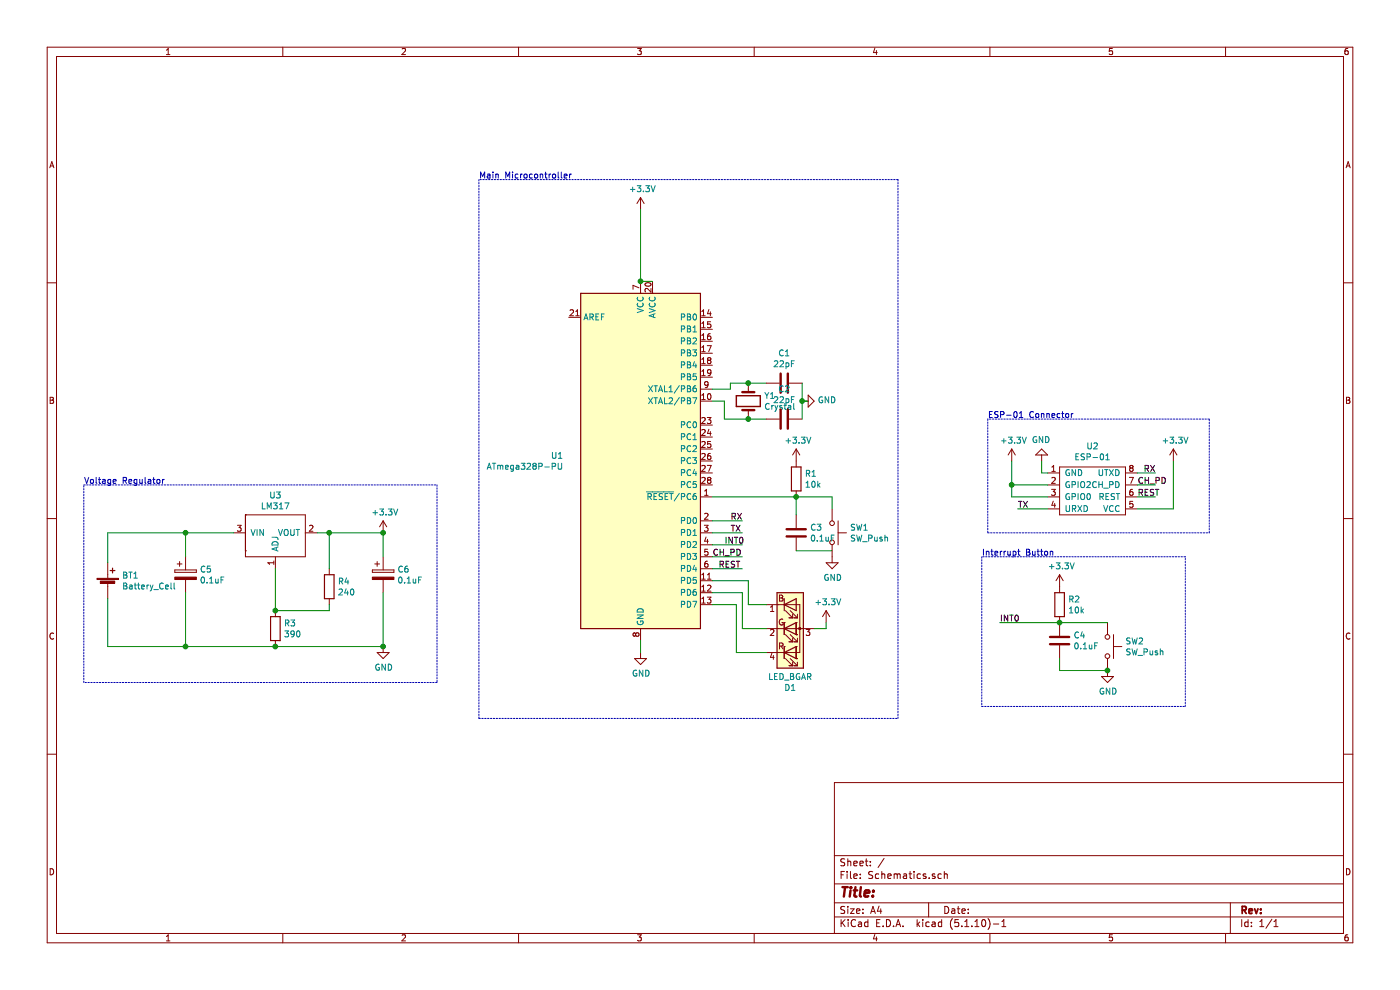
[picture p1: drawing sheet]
EESchema Schematic File Version 4
EELAYER 30 0
EELAYER END
$Descr A4 11693 8268
encoding utf-8
Sheet 1 1
Title ""
Date ""
Rev ""
Comp ""
Comment1 ""
Comment2 ""
Comment3 ""
Comment4 ""
$EndDescr
$Comp
L power:+3.3V #PWR01
U 1 1
P 5350 1750
F 0 "#PWR01" H 5350 1600 50  0001 C CNN
F 1 "+3.3V" H 5365 1923 50  0000 C CNN
F 2 "" H 5350 1750 50  0001 C CNN
F 3 "" H 5350 1750 50  0001 C CNN
	1    5350 1750
	1    0    0    -1  
$EndComp
Wire Wire Line
	5350 1750 5350 2350
Wire Wire Line
	5350 2350 5450 2350
$Comp
L power:GND #PWR02
U 1 1
P 5350 5450
F 0 "#PWR02" H 5350 5200 50  0001 C CNN
F 1 "GND" H 5355 5277 50  0000 C CNN
F 2 "" H 5350 5450 50  0001 C CNN
F 3 "" H 5350 5450 50  0001 C CNN
	1    5350 5450
	1    0    0    -1  
$EndComp
Wire Wire Line
	5350 5350 5350 5450
$Comp
L Device:Crystal Y1
U 1 1
P 6250 3350
F 0 "Y1" V 6204 3481 50  0000 L CNN
F 1 "Crystal" V 6295 3481 50  0000 L CNN
F 2 "Crystal:Crystal_HC18-U_Vertical" H 6250 3350 50  0001 C CNN
F 3 "~" H 6250 3350 50  0001 C CNN
	1    6250 3350
	0    1    1    0   
$EndComp
Wire Wire Line
	5950 3350 6050 3350
Wire Wire Line
	6050 3350 6050 3500
Wire Wire Line
	6050 3500 6250 3500
Wire Wire Line
	6250 3200 6100 3200
Wire Wire Line
	6100 3200 6100 3250
Wire Wire Line
	6100 3250 5950 3250
$Comp
L Device:C C2
U 1 1
P 6550 3500
F 0 "C2" V 6298 3500 50  0000 C CNN
F 1 "22pF" V 6389 3500 50  0000 C CNN
F 2 "Capacitor_THT:C_Disc_D4.3mm_W1.9mm_P5.00mm" H 6588 3350 50  0001 C CNN
F 3 "~" H 6550 3500 50  0001 C CNN
	1    6550 3500
	0    1    1    0   
$EndComp
$Comp
L Device:C C1
U 1 1
P 6550 3200
F 0 "C1" V 6298 3200 50  0000 C CNN
F 1 "22pF" V 6389 3200 50  0000 C CNN
F 2 "Capacitor_THT:C_Disc_D4.3mm_W1.9mm_P5.00mm" H 6588 3050 50  0001 C CNN
F 3 "~" H 6550 3200 50  0001 C CNN
	1    6550 3200
	0    1    1    0   
$EndComp
Wire Wire Line
	6400 3200 6250 3200
Connection ~ 6250 3200
Wire Wire Line
	6250 3500 6400 3500
Connection ~ 6250 3500
$Comp
L power:GND #PWR04
U 1 1
P 6700 3350
F 0 "#PWR04" H 6700 3100 50  0001 C CNN
F 1 "GND" V 6705 3222 50  0000 R CNN
F 2 "" H 6700 3350 50  0001 C CNN
F 3 "" H 6700 3350 50  0001 C CNN
	1    6700 3350
	0    -1   -1   0   
$EndComp
Wire Wire Line
	6750 3350 6700 3350
Wire Wire Line
	6700 3350 6700 3200
Connection ~ 6700 3350
Wire Wire Line
	6700 3500 6700 3350
Connection ~ 5350 2350
$Comp
L MCU_Microchip_ATmega:ATmega328P-PU U1
U 1 1
P 5350 3850
F 0 "U1" H 4706 3896 50  0000 R CNN
F 1 "ATmega328P-PU" H 4706 3805 50  0000 R CNN
F 2 "Package_DIP:DIP-28_W7.62mm" H 5350 3850 50  0001 C CIN
F 3 "http://ww1.microchip.com/downloads/en/DeviceDoc/ATmega328_P%20AVR%20MCU%20with%20picoPower%20Technology%20Data%20Sheet%2040001984A.pdf" H 5350 3850 50  0001 C CNN
	1    5350 3850
	1    0    0    -1  
$EndComp
$Comp
L Switch:SW_Push SW1
U 1 1
P 6950 4450
F 0 "SW1" V 6904 4598 50  0000 L CNN
F 1 "SW_Push" V 6995 4598 50  0000 L CNN
F 2 "Laundry_Pulse_Lib:Connector_Button" H 6950 4650 50  0001 C CNN
F 3 "~" H 6950 4650 50  0001 C CNN
	1    6950 4450
	0    1    1    0   
$EndComp
Wire Wire Line
	6950 4150 6950 4250
$Comp
L power:GND #PWR06
U 1 1
P 6950 4650
F 0 "#PWR06" H 6950 4400 50  0001 C CNN
F 1 "GND" H 6955 4477 50  0000 C CNN
F 2 "" H 6950 4650 50  0001 C CNN
F 3 "" H 6950 4650 50  0001 C CNN
	1    6950 4650
	1    0    0    -1  
$EndComp
Wire Wire Line
	5950 4350 6200 4350
Wire Wire Line
	6200 4450 5950 4450
Text Label 6100 4350 0    50   ~ 0
RX
Text Label 6100 4450 0    50   ~ 0
TX
Wire Wire Line
	6200 4550 5950 4550
Text Label 6050 4550 0    50   ~ 0
INT0
Wire Wire Line
	6200 4650 5950 4650
Wire Wire Line
	6200 4750 5950 4750
Text Label 5950 4650 0    50   ~ 0
CH_PD
Text Label 6000 4750 0    50   ~ 0
REST
$Comp
L Device:C C3
U 1 1
P 6650 4450
F 0 "C3" H 6765 4496 50  0000 L CNN
F 1 "0.1uF" H 6765 4405 50  0000 L CNN
F 2 "Capacitor_THT:C_Disc_D6.0mm_W2.5mm_P5.00mm" H 6688 4300 50  0001 C CNN
F 3 "~" H 6650 4450 50  0001 C CNN
	1    6650 4450
	1    0    0    -1  
$EndComp
Wire Wire Line
	6650 4600 6950 4600
Wire Wire Line
	6650 4300 6650 4150
Connection ~ 6650 4150
Wire Wire Line
	6650 4150 6950 4150
$Comp
L Device:R R1
U 1 1
P 6650 4000
F 0 "R1" H 6720 4046 50  0000 L CNN
F 1 "10k" H 6720 3955 50  0000 L CNN
F 2 "Resistor_THT:R_Axial_DIN0204_L3.6mm_D1.6mm_P2.54mm_Vertical" V 6580 4000 50  0001 C CNN
F 3 "~" H 6650 4000 50  0001 C CNN
	1    6650 4000
	1    0    0    -1  
$EndComp
$Comp
L power:+3.3V #PWR03
U 1 1
P 6650 3850
F 0 "#PWR03" H 6650 3700 50  0001 C CNN
F 1 "+3.3V" H 6665 4023 50  0000 C CNN
F 2 "" H 6650 3850 50  0001 C CNN
F 3 "" H 6650 3850 50  0001 C CNN
	1    6650 3850
	1    0    0    -1  
$EndComp
Wire Wire Line
	5950 4150 6650 4150
Wire Wire Line
	9500 3950 9650 3950
Text Label 9550 3950 0    50   ~ 0
RX
Text Label 8500 4250 0    50   ~ 0
TX
Wire Wire Line
	9650 4050 9500 4050
Wire Wire Line
	9650 4150 9500 4150
Text Label 9500 4050 0    50   ~ 0
CH_PD
Text Label 9500 4150 0    50   ~ 0
REST
$Comp
L power:+3.3V #PWR011
U 1 1
P 9800 3850
F 0 "#PWR011" H 9800 3700 50  0001 C CNN
F 1 "+3.3V" H 9815 4023 50  0000 C CNN
F 2 "" H 9800 3850 50  0001 C CNN
F 3 "" H 9800 3850 50  0001 C CNN
	1    9800 3850
	1    0    0    -1  
$EndComp
$Comp
L power:+3.3V #PWR07
U 1 1
P 8450 3850
F 0 "#PWR07" H 8450 3700 50  0001 C CNN
F 1 "+3.3V" H 8465 4023 50  0000 C CNN
F 2 "" H 8450 3850 50  0001 C CNN
F 3 "" H 8450 3850 50  0001 C CNN
	1    8450 3850
	1    0    0    -1  
$EndComp
Wire Wire Line
	8450 3850 8450 4050
Connection ~ 8450 4050
Wire Wire Line
	8450 4050 8450 4150
Wire Wire Line
	9800 3850 9800 4250
Wire Wire Line
	9800 4250 9500 4250
$Comp
L power:GND #PWR08
U 1 1
P 8700 3850
F 0 "#PWR08" H 8700 3600 50  0001 C CNN
F 1 "GND" H 8705 3677 50  0000 C CNN
F 2 "" H 8700 3850 50  0001 C CNN
F 3 "" H 8700 3850 50  0001 C CNN
	1    8700 3850
	-1   0    0    1   
$EndComp
Wire Wire Line
	8700 3850 8700 3950
Text Label 8350 5200 0    50   ~ 0
INT0
$Comp
L Device:R R2
U 1 1
P 8850 5050
F 0 "R2" H 8920 5096 50  0000 L CNN
F 1 "10k" H 8920 5005 50  0000 L CNN
F 2 "Resistor_THT:R_Axial_DIN0204_L3.6mm_D1.6mm_P2.54mm_Vertical" V 8780 5050 50  0001 C CNN
F 3 "~" H 8850 5050 50  0001 C CNN
	1    8850 5050
	1    0    0    -1  
$EndComp
$Comp
L Device:C C4
U 1 1
P 8850 5350
F 0 "C4" H 8965 5396 50  0000 L CNN
F 1 "0.1uF" H 8965 5305 50  0000 L CNN
F 2 "Capacitor_THT:C_Disc_D6.0mm_W2.5mm_P5.00mm" H 8888 5200 50  0001 C CNN
F 3 "~" H 8850 5350 50  0001 C CNN
	1    8850 5350
	1    0    0    -1  
$EndComp
Wire Wire Line
	8350 5200 8850 5200
Connection ~ 8850 5200
$Comp
L Switch:SW_Push SW2
U 1 1
P 9250 5400
F 0 "SW2" V 9204 5548 50  0000 L CNN
F 1 "SW_Push" V 9295 5548 50  0000 L CNN
F 2 "Laundry_Pulse_Lib:Connector_Button" H 9250 5600 50  0001 C CNN
F 3 "~" H 9250 5600 50  0001 C CNN
	1    9250 5400
	0    1    1    0   
$EndComp
Wire Wire Line
	8850 5200 9250 5200
Wire Wire Line
	8850 5500 8850 5600
Wire Wire Line
	8850 5600 9250 5600
$Comp
L power:GND #PWR010
U 1 1
P 9250 5600
F 0 "#PWR010" H 9250 5350 50  0001 C CNN
F 1 "GND" H 9255 5427 50  0000 C CNN
F 2 "" H 9250 5600 50  0001 C CNN
F 3 "" H 9250 5600 50  0001 C CNN
	1    9250 5600
	1    0    0    -1  
$EndComp
Connection ~ 9250 5600
$Comp
L power:+3.3V #PWR09
U 1 1
P 8850 4900
F 0 "#PWR09" H 8850 4750 50  0001 C CNN
F 1 "+3.3V" H 8865 5073 50  0000 C CNN
F 2 "" H 8850 4900 50  0001 C CNN
F 3 "" H 8850 4900 50  0001 C CNN
	1    8850 4900
	1    0    0    -1  
$EndComp
$Comp
L power:+3.3V #PWR05
U 1 1
P 6900 5200
F 0 "#PWR05" H 6900 5050 50  0001 C CNN
F 1 "+3.3V" H 6915 5373 50  0000 C CNN
F 2 "" H 6900 5200 50  0001 C CNN
F 3 "" H 6900 5200 50  0001 C CNN
	1    6900 5200
	1    0    0    -1  
$EndComp
Wire Wire Line
	6900 5200 6900 5250
Wire Wire Line
	6900 5250 6800 5250
$Comp
L Laundry_Pulse_Lib:ESP-01 U2
U 1 1
P 8850 3900
F 0 "U2" H 9125 4075 50  0000 C CNN
F 1 "ESP-01" H 9125 3984 50  0000 C CNN
F 2 "Laundry_Pulse_Lib:ESP01_Footprint" H 9050 4000 50  0001 C CNN
F 3 "" H 9050 4000 50  0001 C CNN
	1    8850 3900
	1    0    0    -1  
$EndComp
Wire Wire Line
	8700 3950 8750 3950
Wire Wire Line
	8450 4050 8750 4050
Wire Wire Line
	8450 4150 8750 4150
Wire Wire Line
	8500 4250 8750 4250
$Comp
L Device:LED_BGAR D1
U 1 1
P 6600 5250
F 0 "D1" H 6600 5747 50  0000 C CNN
F 1 "LED_BGAR" H 6600 5656 50  0000 C CNN
F 2 "Laundry_Pulse_Lib:Connector_LED" H 6600 5200 50  0001 C CNN
F 3 "~" H 6600 5200 50  0001 C CNN
	1    6600 5250
	1    0    0    1   
$EndComp
Wire Wire Line
	6400 5050 6250 5050
Wire Wire Line
	6250 5050 6250 4850
Wire Wire Line
	6250 4850 5950 4850
Wire Wire Line
	5950 4950 6200 4950
Wire Wire Line
	6200 4950 6200 5250
Wire Wire Line
	6200 5250 6400 5250
Wire Wire Line
	5950 5050 6150 5050
Wire Wire Line
	6150 5050 6150 5450
Wire Wire Line
	6150 5450 6400 5450
$Comp
L Device:R R3
U 1 1
P 2300 5250
F 0 "R3" H 2370 5296 50  0000 L CNN
F 1 "390" H 2370 5205 50  0000 L CNN
F 2 "Resistor_THT:R_Axial_DIN0204_L3.6mm_D1.6mm_P2.54mm_Vertical" V 2230 5250 50  0001 C CNN
F 3 "~" H 2300 5250 50  0001 C CNN
	1    2300 5250
	1    0    0    -1  
$EndComp
$Comp
L Device:R R4
U 1 1
P 2750 4900
F 0 "R4" H 2820 4946 50  0000 L CNN
F 1 "240" H 2820 4855 50  0000 L CNN
F 2 "Resistor_THT:R_Axial_DIN0204_L3.6mm_D1.6mm_P2.54mm_Vertical" V 2680 4900 50  0001 C CNN
F 3 "~" H 2750 4900 50  0001 C CNN
	1    2750 4900
	1    0    0    -1  
$EndComp
Wire Wire Line
	2300 5100 2300 4750
Wire Wire Line
	2750 4450 2750 4750
Wire Wire Line
	2750 5100 2300 5100
Connection ~ 2300 5100
Wire Wire Line
	2750 5050 2750 5100
$Comp
L Device:CP C5
U 1 1
P 1550 4800
F 0 "C5" H 1668 4846 50  0000 L CNN
F 1 "0.1uF" H 1668 4755 50  0000 L CNN
F 2 "Capacitor_THT:CP_Radial_D5.0mm_P2.50mm" H 1588 4650 50  0001 C CNN
F 3 "~" H 1550 4800 50  0001 C CNN
	1    1550 4800
	1    0    0    -1  
$EndComp
$Comp
L Device:CP C6
U 1 1
P 3200 4800
F 0 "C6" H 3318 4846 50  0000 L CNN
F 1 "0.1uF" H 3318 4755 50  0000 L CNN
F 2 "Capacitor_THT:CP_Radial_D5.0mm_P2.50mm" H 3238 4650 50  0001 C CNN
F 3 "~" H 3200 4800 50  0001 C CNN
	1    3200 4800
	1    0    0    -1  
$EndComp
Wire Wire Line
	1550 4650 1550 4450
Wire Wire Line
	2750 4450 3200 4450
Wire Wire Line
	3200 4450 3200 4650
Connection ~ 2750 4450
Wire Wire Line
	3200 4950 3200 5400
Wire Wire Line
	3200 5400 2300 5400
Wire Wire Line
	1550 5400 1550 4950
Connection ~ 2300 5400
Wire Wire Line
	2300 5400 1550 5400
$Comp
L power:+3.3V #PWR012
U 1 1
P 3200 4450
F 0 "#PWR012" H 3200 4300 50  0001 C CNN
F 1 "+3.3V" H 3215 4623 50  0000 C CNN
F 2 "" H 3200 4450 50  0001 C CNN
F 3 "" H 3200 4450 50  0001 C CNN
	1    3200 4450
	1    0    0    -1  
$EndComp
Connection ~ 3200 4450
$Comp
L power:GND #PWR013
U 1 1
P 3200 5400
F 0 "#PWR013" H 3200 5150 50  0001 C CNN
F 1 "GND" H 3205 5227 50  0000 C CNN
F 2 "" H 3200 5400 50  0001 C CNN
F 3 "" H 3200 5400 50  0001 C CNN
	1    3200 5400
	1    0    0    -1  
$EndComp
Connection ~ 3200 5400
$Comp
L Device:Battery_Cell BT1
U 1 1
P 900 4900
F 0 "BT1" H 1018 4996 50  0000 L CNN
F 1 "Battery_Cell" H 1018 4905 50  0000 L CNN
F 2 "Laundry_Pulse_Lib:Connector_Battery" V 900 4960 50  0001 C CNN
F 3 "~" V 900 4960 50  0001 C CNN
	1    900  4900
	1    0    0    -1  
$EndComp
Wire Wire Line
	900  4700 900  4450
Wire Wire Line
	900  4450 1550 4450
Connection ~ 1550 4450
Wire Wire Line
	900  5000 900  5400
Wire Wire Line
	900  5400 1550 5400
Connection ~ 1550 5400
$Comp
L Laundry_Pulse_Lib:LM317 U3
U 1 1
P 2050 4250
F 0 "U3" H 2300 4365 50  0000 C CNN
F 1 "LM317" H 2300 4274 50  0000 C CNN
F 2 "Laundry_Pulse_Lib:LM317_Custom" H 2050 4250 50  0001 C CNN
F 3 "" H 2050 4250 50  0001 C CNN
	1    2050 4250
	1    0    0    -1  
$EndComp
Wire Wire Line
	2650 4450 2750 4450
Wire Wire Line
	1550 4450 1950 4450
Wire Notes Line
	3650 4050 3650 5700
Wire Notes Line
	3650 5700 700  5700
Wire Notes Line
	700  5700 700  4050
Wire Notes Line
	700  4050 3650 4050
Text Notes 700  4050 0    50   ~ 0
Voltage Regulator
Wire Notes Line
	8250 3500 8250 4450
Wire Notes Line
	8250 4450 10100 4450
Wire Notes Line
	10100 4450 10100 3500
Wire Notes Line
	10100 3500 8250 3500
Wire Notes Line
	8200 4650 8200 5900
Wire Notes Line
	8200 5900 9900 5900
Wire Notes Line
	9900 5900 9900 4650
Wire Notes Line
	9900 4650 8200 4650
Text Notes 8200 4650 0    50   ~ 0
Interrupt Button
Text Notes 8250 3500 0    50   ~ 0
ESP-01 Connector
Wire Notes Line
	4000 1500 4000 6000
Wire Notes Line
	4000 6000 7500 6000
Wire Notes Line
	7500 6000 7500 1500
Wire Notes Line
	7500 1500 4000 1500
Text Notes 4000 1500 0    50   ~ 0
Main Microcontroller
$EndSCHEMATC
